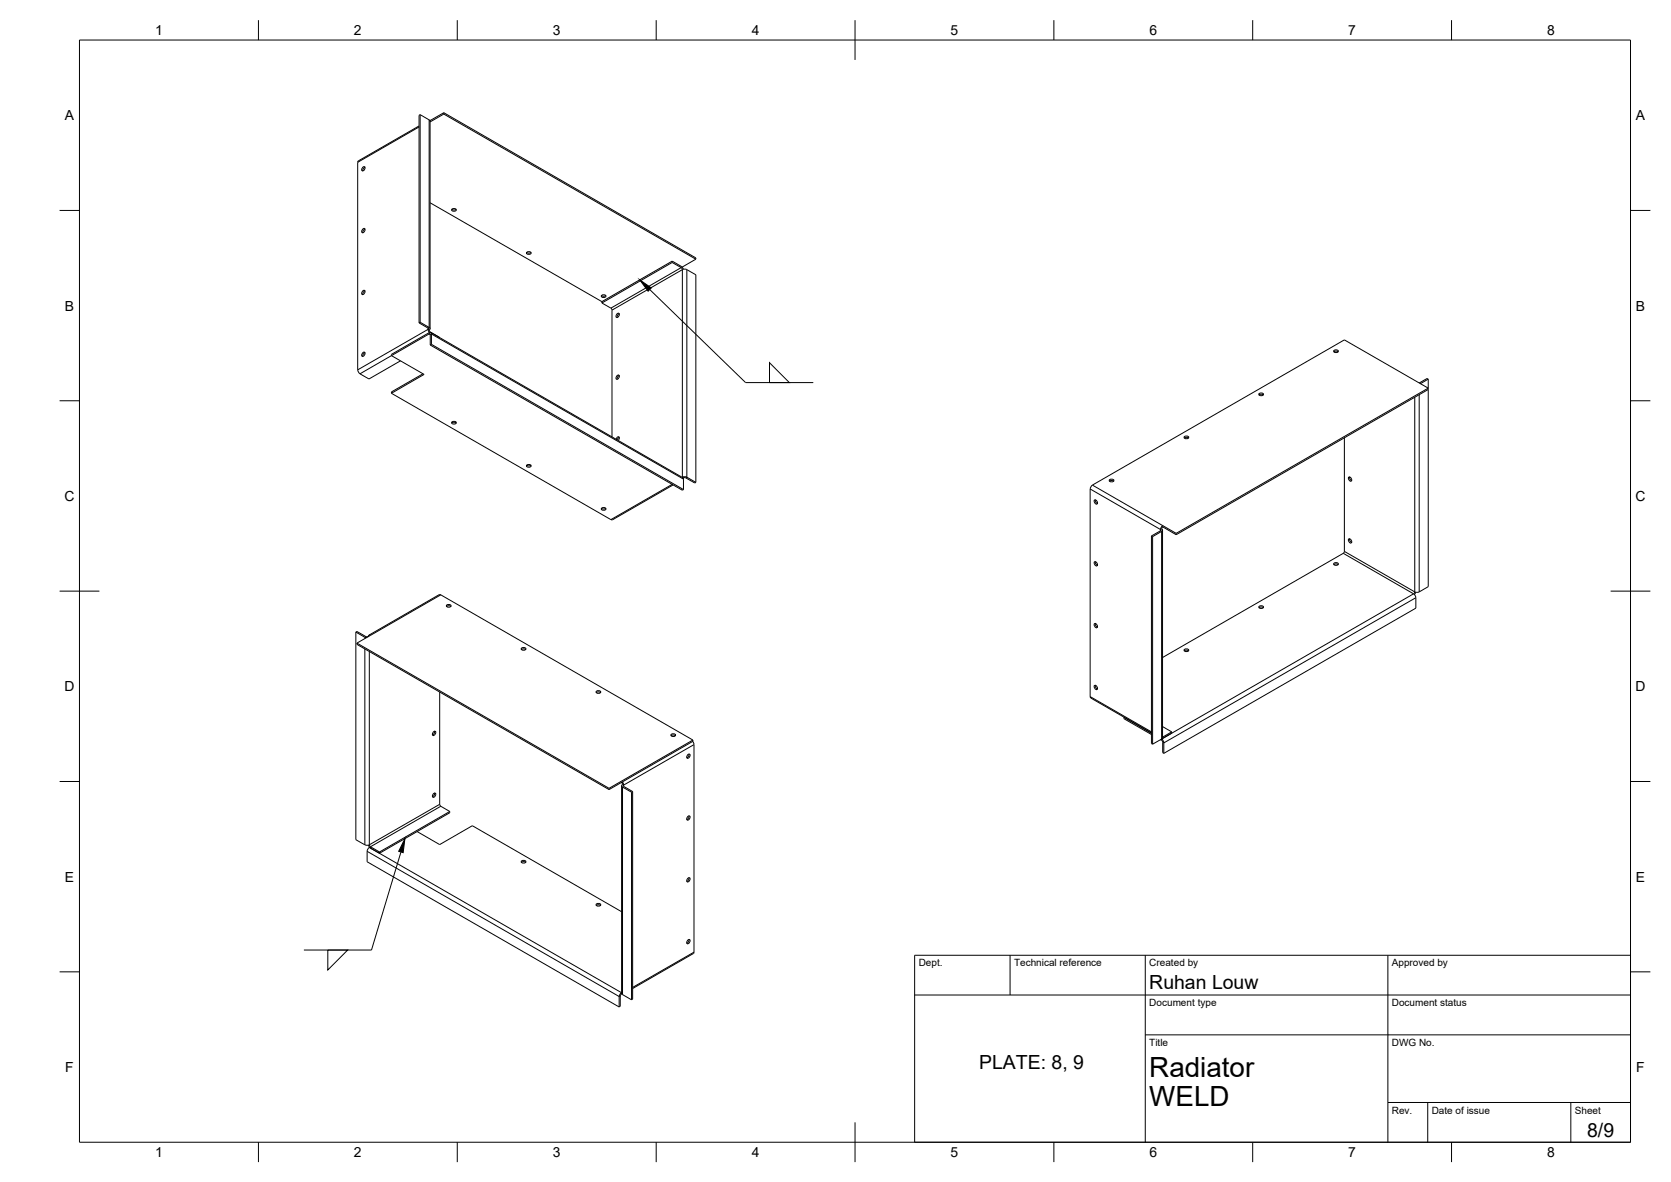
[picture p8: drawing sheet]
<svg xmlns="http://www.w3.org/2000/svg" width="420mm" height="297mm" viewBox="0 0 420 297" stroke-linecap="round" stroke-linejoin="round" font-family="sans-serif">
<!-- layer: Visible -->
<g fill="none" stroke="#000" stroke-width=".25">
<path d="M105.4 31.7l-15.3 8.7M105.6 28.8l2.3 1.3 .2 .3v52.2M105.6 28.8v52.2M105.6 28.8l-.2 .2v52.1M108 30.2l.2 .1M108.1 30.6h.1M108.2 30.3v.3M111.6 28.7l63.4 36.4M111.6 28.3l63.4 36.5v.3M111.6 28.3v.4M111.6 28.7l-3.4 1.9M111.6 28.3l-3.4 2"/>
<path d="M90.1 40.4l-.2 .4 .1 52.4 .5 .7 2.3 1.3 7.9-4.5M91.2 42.1l.4-.2 .2 .3-.2 .5-.4 .3-.3-.3zM91.2 57.6l.4-.2 .2 .3-.2 .6-.4 .2-.3-.3zM91.8 42l-.5 .4-.1 .6M91.8 57.6l-.5 .3-.1 .6M108.1 51l43.2 24.8M113.6 52.6l.5 .2 .6-.2M113.7 52.5l.6-.1 .3 .1 .1 .3-.7 .3-.4-.3zM91.2 73.2l.4-.3 .2 .3-.2 .6-.4 .2-.3-.3zM91.8 73.1l-.5 .4-.1 .5M132.4 63.4l.6 .2 .5-.2M132.5 63.3l.6-.1 .3 .1 .1 .4-.7 .2-.4-.2z"/>
<path d="M151.2 74.3l.6 .2 .5-.2M151.3 76.1l2.3 1.3 .3 .5v31.9M151.3 75.8v.3M151.3 74.2l.6-.1 .3 .1 .2 .3-.8 .3-.4-.3zM155.1 78.9l.4-.2 .2 .3-.2 .5-.4 .3-.2-.3zM155.7 78.8l-.4 .4-.1 .6M169 65.6l2.3 1.3 .5 .7M169 66l2.3 1.3 .3 .4 .5-.1 .6 .1 2.3 1.4v52.1M169 66l-17.7 10.1M169 65.6v.4M169 65.6l-17.7 10.2M175 65.1l-3.5 2"/>
<path d="M91.2 88.7l.4-.2 .2 .3-.2 .5-.4 .3-.3-.3zM91.8 88.6l-.5 .4-.1 .6M98.4 98.8l55.4 31.8 15.4-8.7M98.4 89.4l8.2 4.7-8.2 4.7M105.4 81.1l2.2 1.4v.3M105.6 81l2.3 1.3 .2 .3-.2 .3M105.6 81l-.2 .1M106.3 93.9l-7.9 4.6v.3M107.6 82.8l.3 .1M107.6 82.8l.4 .8M107.9 82.9l.3 .5 63.5 36.6 .2 .4v2.6M108.2 86.7l-.1-2.8-9.7 5.5"/>
<path d="M108.2 86.7l63.4 36.5 .3-.2M108.5 86.5v-2.6l-.4-.4-9.7 5.6v.3M108.5 86.5l-.3 .2M108.5 86.5l63.4 36.5M110.4 84.7v.1M155.1 94.5l.4-.3 .2 .3-.2 .6-.4 .2-.2-.3zM155.7 94.4l-.4 .4-.1 .5M316.6 99.3l.5-.2 .5 .2M316.7 98.9l.6-.1 .2 .1 .2 .3-.7 .2-.5-.2zM335.4 88.4l.5-.2 .6 .2M335.5 88l.6-.1 .3 .1 .1 .4-.7 .2-.5-.2zM359.1 95.3v52.1l-2.3 1.3-.5 .2-.6-.2-.3 .5 .4 .4 .2 .6"/>
<path d="M359.1 97.9l-63.4 36.5M359.1 95.3l-2 1.1M359.1 95.3l-.3-.2-2 1.2M113.6 106.1l.5 .1 .6-.1M113.7 106l.6-.1 .3 .1 .1 .3-.7 .3-.4-.3zM132.4 116.9l.6 .2 .5-.2M132.5 116.8l.6-.1 .3 .1 .1 .4-.7 .2-.4-.2zM154.9 110.4l.3-.5 .3-.2 .2 .5-.2 .5M155.7 109.9l-.5 .6M171.6 119.9v.1M171.6 119.9l.5-.1 .6 .1 2.3 1.3M171.6 119.9l.3 .2"/>
<path d="M297.8 110.1l.5-.2 .5 .2M297.9 109.7l.6-.1 .2 .1 .2 .3-.7 .3-.5-.3zM338 110v28.6l-.1 .3-45.6 26.3M339.1 119.9h.4l.2 .2 .1 .8h-.3l-.3-.2zM339.3 119.9l.2 .5 .4 .4M151.2 127.7l.6 .2 .5-.2M151.3 127.6l.6-.1 .3 .1 .2 .4-.8 .2-.4-.2zM171.9 120.1l-.1 .1M171.9 120.1h.5l2.3 1.3 .3-.2M275.2 125.7h.3l.3 .1 .1 .8h-.4l-.2-.1zM275.4 125.6l.1 .6 .4 .3M279 120.9l.5-.2 .5 .2"/>
<path d="M279.1 120.5l.5-.1 .3 .1 .2 .3-.8 .3-.4-.3zM289.5 134.7v52.2l.3 .1M289.5 134.7l.3 .2M289.8 134.9v52.1M291.8 133.1l.3-.2 .2 .1-.2 .5M291.8 133.1v.3l-2.3 1.3M292.1 133.5l-2.3 1.4M292.3 133.2v52.2l-.2 .3M292.4 132.4l3.3 2M292.4 132.1l3.3 1.9M292.4 132.1v.3M292.4 132.1l-.4 .4-.2 .6"/>
<path d="M292.4 132.4l-.3 .5M295.7 134l63.4-36.5-21.1-12.1-63.5 36.7-.4 .8v52.2M295.7 134v.4M339.1 135.5l.4-.1 .2 .2 .1 .8h-.3l-.3-.2zM339.3 135.4l.2 .6 .4 .3M89.5 158.8l.2-.1 2.3 1.3h.6M89.5 158.8v52.2l2.2 1.3M89.5 158.8l2.2 1.4M92.6 160l.1-.3h.5l-3.5 1.9M92.8 159.6l17.8-10.2 63.6 36.6M112.3 152.4l.5-.2 .6 .2M112.4 152l.6-.1 .3 .1 .1 .3-.7 .3-.5-.3z"/>
<path d="M275.2 156.8l.3-.1 .3 .2 .1 .8h-.4l-.2-.2zM275.2 141.2h.3l.3 .2 .1 .7-.4 .1-.2-.2zM275.4 156.7l.1 .5 .4 .4M275.4 141.1l.1 .6 .4 .4M316.6 152.7l.5-.2 .5 .2M316.7 152.3l.6-.1 .2 .1 .2 .4-.7 .2-.5-.2zM335.4 141.9l.5-.2 .6 .2M335.5 141.5l.6-.1 .3 .1 .1 .3-.7 .3-.5-.3zM356 148.8l-.4 .6M356 150.2v2.6l-63.4 36.5M89.7 161.6v.3l63.4 36.5M89.7 161.6l63.4 36.5"/>
<path d="M91.8 160.1l.3 .1M110.6 173.9v28.2M131.1 163.2l.5-.1 .6 .1M131.2 162.8l.6-.1 .3 .1 .1 .4-.7 .2-.4-.2zM149.9 174.1l.6-.2 .5 .2M150 173.7l.6-.1 .3 .1 .1 .3-.7 .2-.4-.2zM274.1 175l.2 .4M274.3 175.4l15.2 8.8M275.2 172.3h.3l.3 .2 .1 .7-.4 .1-.2-.2zM275.4 172.2l.1 .6 .4 .3M297.8 163.6l.5-.2 .5 .2M297.9 163.2l.6-.1 .2 .1 .2 .3-.7 .2-.5-.2z"/>
<path d="M108.9 184l.5-.3 .2 .3-.2 .6-.5 .2-.2-.3zM108.9 199.5l.5-.2 .2 .3-.2 .5-.5 .3-.2-.3zM109.3 183.7l-.1 .6-.5 .4M109.3 199.3l-.1 .5-.5 .4M153.1 198.1v.3M156.3 196.6h.1M156.3 196.6l.2 .5M156.3 197.4v52.4M156.5 196.5l.3 1.1M156.5 197.1l.3 .2M156.5 197.1l-.1 .5 2.4 1.5M156.8 197.6l2.3 1.3"/>
<path d="M158.8 199.1v52.2M159.1 198.9l-.3 .2M159.1 198.9v52.2l-.3 .2M168.7 184.9l.6-.2 .5 .2M168.9 184.5l.5-.1 .3 .1 .2 .3-.8 .3-.4-.3zM172.9 189.7l.4-.2 .2 .3-.2 .5-.4 .3-.2-.3zM173.2 189.5l-.1 .6-.4 .3M174.2 186.3l.3 .8M174.2 186v.3l-21.1 12.1M174.2 186l-21.1 12.1M174.5 187.1v52.4l-15.4 8.9M282.6 180.3v.3l6.9 4"/>
<path d="M282.6 180.3l6.9 4M282.6 180.2v.1M291.8 185.9l.3 .1M292.1 185.7h.1M292.1 185.7l-2.3 1.3M292.1 186.1l.3 .4M292.1 185.7l.4 .4 .1 .6M292.3 182.6l2.3 1.3M292.4 186.5v2.7l.2 .1M292.4 185.2h-.1M292.6 186.7v2.6M294.6 183.9v.4l-2.4 1.3"/>
<path d="M294.6 183.9l-2.2 1.3M91.8 212.3l.5 .1 .6-.1 .3 .5 2.2 1.3M92.6 212.4l.6 .7M92.9 212.9l-.5 .8-.1 2.9 63.4 36.5M93.2 213.1l2.2 1.3M95.4 214.1v.3M104.9 209l5.7 3.2 8.2-4.7 37.5 21.6M110.6 202.1l.2 .5 2.3 1.3M113.1 203.9v.3l-17.7 10.2M113.1 203.9l-17.7 10.2M131.1 216.7l.5-.2 .6 .2M131.2 216.3l.6-.1 .3 .1 .1 .3-.7 .3-.4-.3z"/>
<path d="M172.9 205.3l.4-.3 .2 .3-.2 .6-.4 .2-.2-.3zM173.2 205l-.1 .6-.4 .4M149.9 227.5l.6-.1 .5 .1M150 227.1l.6-.1 .3 .1 .1 .4-.7 .2-.4-.2zM172.9 220.8l.4-.2 .2 .3-.2 .5-.4 .3-.2-.4zM172.9 236.3l.4-.2 .2 .3-.2 .5-.4 .3-.2-.3zM173.2 220.6l-.1 .5-.4 .4M173.2 236.1l-.1 .6-.4 .3M156 250.3v2.6l-.3 .2M156.3 249.5l-.6 .6v3M156.3 249.6l.2 .3 2.3 1.4M156.4 249.8l-.3 .1-.1 .4"/>
</g>
<!-- layer: Visible Narrow -->
<g fill="none" stroke="#000" stroke-width=".25">
<path d="M105.4 31.9l-15.5 8.9M107.9 30.1v52.2l-.3 .2v.3l-17.7 10.1M108.2 30.6h-.1M153.9 77.9l17.7-10.1-.1 52.1M171.3 66.9v.4l-17.7 10.1M172.7 67.8v52.1l-.3 .2M98.4 89.4l-7.9 4.5M107.9 83.6v.3l.3 .2 .3-.2 63.4 36.5M108.2 83.4v.1M355.7 99.8v48.9l-17.7-10.1M356.8 99.2v49.5M169 121.7l-15.4 8.9"/>
<path d="M274.1 122.9l17.7 10.2v.3l.3 .1v52.5M274.7 121.9l17.7 10.2M337.8 139.1l17.6 10.1-63.3 36.5M92 160l-.3 .2v.3M110.8 149.5l-17.6 10.2M356 150.2l-63.4 36.5-.2-.2M91.7 163.1v49.2M92.9 163.7v48.6l17.7-10.2M274.1 175.1l15.4 8.8M156.3 196.6h.1M156.5 197.8v52.1M174.5 187.1l-17.7 10.2v.3"/>
<path d="M292.3 185.2l.1 .4M92.3 213.9l63.4 36.5 .3-.1M92.9 213l63.4 36.5M110.8 202.6l-17.6 10.2v.3M174.5 239.3l-15.4 8.8M156.3 249.4v.1"/>
</g>
<!-- layer: BORDER -->
<g fill="none" stroke="#000" stroke-width=".25">
<path d="M20 10.1h390v276.9h-390zM65 5.1v5M115 5.1v5M165 5.1v5M215 5.1v10M265 5.1v5M315 5.1v5M365 5.1v5M15 52.9h5M410 52.9h5M15 100.7h5M410 100.7h5"/>
<path d="M15 148.6h10M405 148.6h10M15 196.4h5M410 196.4h5M15 244.2h5M410 244.2h5M65 287v5M115 287v5M165 287v5M215 282.1v9.9M265 287v5M315 287v5"/>
<path d="M365 287v5"/>
</g>
<!-- layer: TITLEBLOCK -->
<path d="M230 240.1h180v46.9h-180zM230 250h180M254 240.1v9.9M288 240.1v46.9M349 240.1v46.9M288 260.1h122M349 277.1h61M359 277.1v9.9M395 277.1v9.9" fill="none" stroke="#000" stroke-width=".25"/>
<path d="M163.4 72.8l24.1 23.3h17M193.5 91.2l5 4.9h-5zM100.8 214.1l-7.4 24.6h-17M82.4 238.7h5l-5 5.1z" fill="none" stroke="#000" stroke-width=".25"/>
<path d="M160.8 70.3l3 2.1-.8 .8zM101.8 210.8l-.4 3.5-1.2-.4z" fill="#000" stroke="#000" stroke-width=".25"/>
<g font-size="7">
<text x="289" y="270.6">Radiator</text>
<text x="289" y="278.1">WELD</text>
</g>
<g font-size="4.9">
<text x="289" y="248.5">Ruhan Louw</text>
<text x="246.2" y="268.7">PLATE: 8, 9</text>
<text x="399.1" y="285.7">8/9</text>
</g>
<g font-size="3.5">
<text x="39" y="8.8">1</text>
<text x="89" y="8.8">2</text>
<text x="139" y="8.8">3</text>
<text x="189" y="8.8">4</text>
<text x="239" y="8.8">5</text>
<text x="289" y="8.8">6</text>
<text x="339" y="8.8">7</text>
<text x="389" y="8.8">8</text>
<text x="16.3" y="30.2">A</text>
<text x="411.3" y="30.2">A</text>
<text x="16.3" y="78">B</text>
<text x="411.3" y="78">B</text>
<text x="16.2" y="125.9">C</text>
<text x="411.2" y="125.9">C</text>
<text x="16.2" y="173.7">D</text>
<text x="411.2" y="173.7">D</text>
<text x="16.3" y="221.6">E</text>
<text x="411.3" y="221.6">E</text>
<text x="16.4" y="269.4">F</text>
<text x="411.4" y="269.4">F</text>
<text x="39" y="290.8">1</text>
<text x="89" y="290.8">2</text>
<text x="139" y="290.8">3</text>
<text x="189" y="290.8">4</text>
<text x="239" y="290.8">5</text>
<text x="289" y="290.8">6</text>
<text x="339" y="290.8">7</text>
<text x="389" y="290.8">8</text>
</g>
<g font-size="2.5">
<text x="231" y="242.9">Dept.</text>
<text x="255" y="242.9">Technical reference</text>
<text x="289" y="242.9">Created by</text>
<text x="350" y="242.9">Approved by</text>
<text x="289" y="252.8">Document type</text>
<text x="350" y="252.8">Document status</text>
<text x="289" y="262.9">Title</text>
<text x="350" y="262.9">DWG No.</text>
<text x="350" y="279.9">Rev.</text>
<text x="360" y="279.9">Date of issue</text>
<text x="396" y="279.9">Sheet</text>
</g>
</svg>
